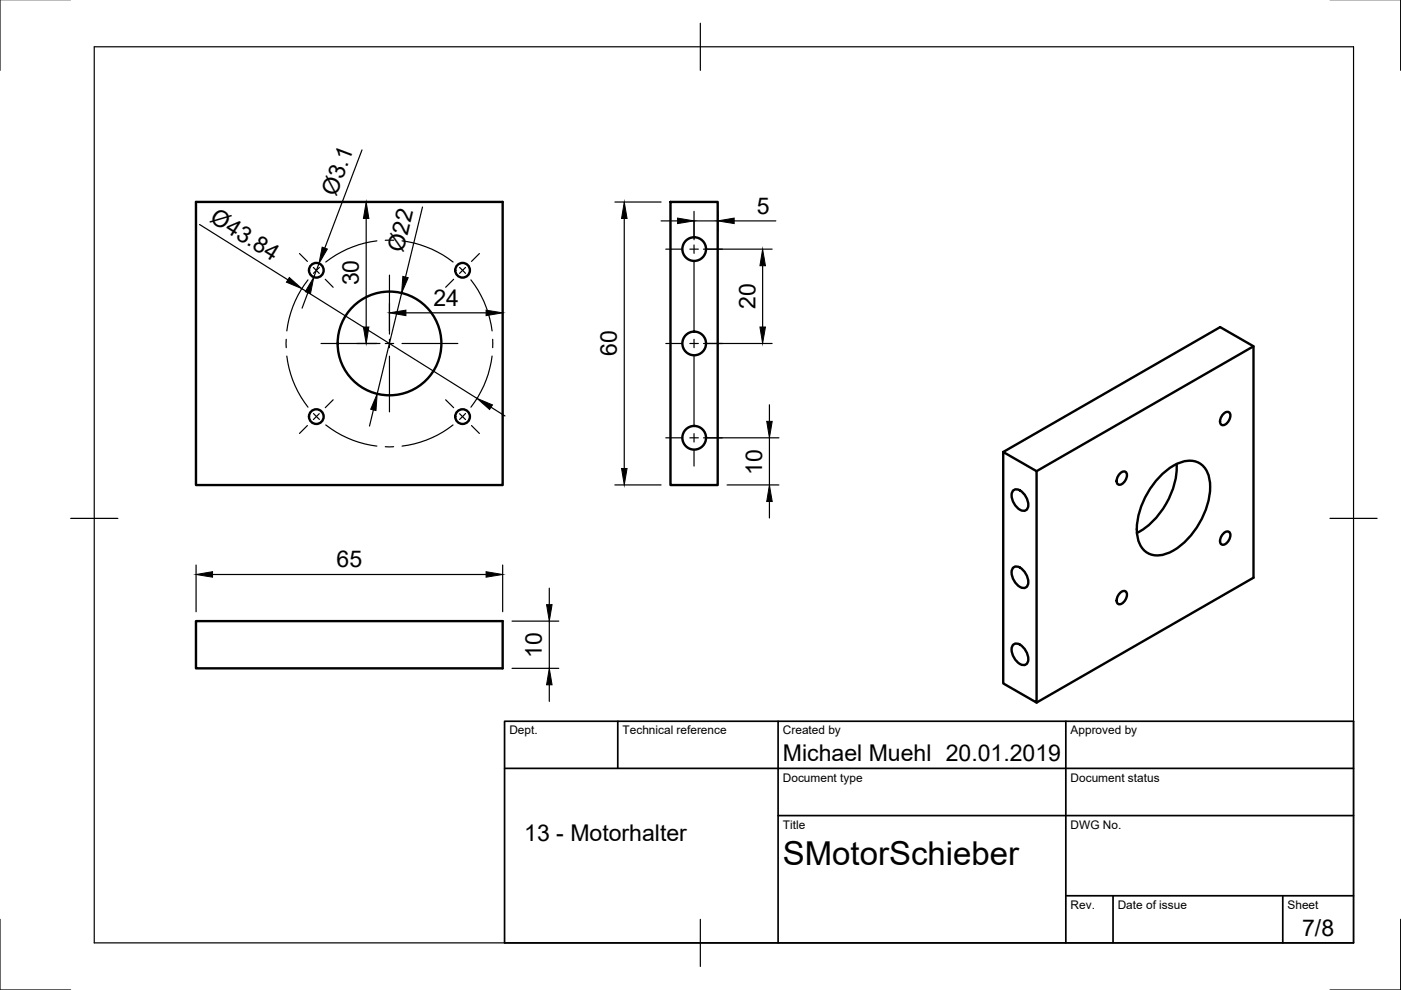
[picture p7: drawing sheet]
<svg xmlns="http://www.w3.org/2000/svg" width="297mm" height="210mm" viewBox="0 0 297 210" stroke-linecap="round" stroke-linejoin="round" font-family="sans-serif">
<!-- layer: Sichtbar -->
<g fill="none" stroke="#000" stroke-width=".51">
<path d="M41.6 42.8h65v60h-65zM142.2 42.8h10v60h-10zM265.8 73.4l-46 26.5M212.7 95.8l46-26.4 7.1 4v49.1l-46 26.5M212.7 95.8l7.1 4.1v49.1l-7.1-4.1zM249.5 98.4a16.7 16.7 0 0 1-8.5 14.6M259.4 87.7a.8 .8 0 0 1 1.4 0 2.02 2.02 0 0 1-1.7 2.4 1.35 1.35 0 0 1 0-2zM214.7 104.1a1.26 1.26 0 0 1 2 .2 3.3 3.3 0 0 1 1.1 3.6 1.26 1.26 0 0 1-2-.2 3.3 3.3 0 0 1-1.1-3.6zM237.5 100.4a.8 .8 0 0 1 1.4 0 2.02 2.02 0 0 1-1.7 2.4 1.35 1.35 0 0 1 0-2.1zM246 101a9.3 9.3 0 0 1 6.7-3.3 4.4 4.4 0 0 1 3.8 4.4 16.5 16.5 0 0 1-8.7 15.1 4.4 4.4 0 0 1-6.7-3.8 16.5 16.5 0 0 1 4.9-12.4zM259.4 113.1a.8 .8 0 0 1 1.4 0 2.02 2.02 0 0 1-1.7 2.4 1.35 1.35 0 0 1 0-2.1zM41.6 131.7h65v10h-65z"/>
<path d="M214.7 136.8a1.26 1.26 0 0 1 2 .2 3.3 3.3 0 0 1 1.1 3.6 1.26 1.26 0 0 1-2-.2 3.3 3.3 0 0 1-1.1-3.6zM214.7 120.5a1.26 1.26 0 0 1 2 .2 3.3 3.3 0 0 1 1.1 3.6 1.26 1.26 0 0 1-2-.2 3.3 3.3 0 0 1-1.1-3.6zM237.5 125.7a.8 .8 0 0 1 1.4 0 2.02 2.02 0 0 1-1.7 2.4 1.35 1.35 0 0 1 0-2z"/>
<circle cx="67.1" cy="57.3" r="1.56"/>
<circle cx="98.1" cy="57.3" r="1.56"/>
<circle cx="147.2" cy="52.8" r="2.51"/>
<circle cx="82.6" cy="72.8" r="11"/>
<circle cx="147.2" cy="72.8" r="2.51"/>
<circle cx="67.1" cy="88.3" r="1.56"/>
<circle cx="98.1" cy="88.3" r="1.56"/>
<circle cx="147.2" cy="92.8" r="2.51"/>
</g>
<!-- layer: Border -->
<path d="M0 -.1v15M297 -.1v15M20 9.9h267v190h-267zM148.5 4.9v10M15 109.9h10M282 109.9h10M0 194.9v15h15M148.5 194.9v10M297 194.9v15h-15" fill="none" stroke="#000" stroke-width=".25"/>
<!-- layer: TitleBlock -->
<path d="M107 152.9h180v47h-180zM131 152.9v10M165 152.9v47M226 152.9v47M107 162.9h180M165 172.9h122M226 189.9h61M236 189.9v10M272 189.9v10" fill="none" stroke="#000" stroke-width=".36"/>
<!-- layer: Center Lines -->
<g fill="none" stroke="#000" stroke-width=".25">
<path d="M63.5 53.8l1.7 1.6M65.3 59.3a21.7 21.7 0 0 0-4.5 10.9M66.4 56.7l1.3 1.3M67.7 56.7l-1.2 1.3M69 59.2l1.6 1.7M79.9 51.1a22.2 22.2 0 0 0-10.8 4.5M81.7 50.9h1.8M82.6 58.3v11.9M85.2 51.1a22.3 22.3 0 0 1 10.9 4.5M96.2 59.2l-1.7 1.7M97.4 56.7l1.3 1.3M98.7 56.7l-1.3 1.3"/>
<path d="M99.8 59.3a21.7 21.7 0 0 1 4.5 10.9M101.6 53.8l-1.6 1.6M141.2 52.8h3.3M146.3 52.8h1.8M147.2 46.8v3.4M147.2 51.9v1.8M147.2 55.5v14.7M149.8 52.8h3.4M60.7 71.9v1.8M60.8 75.5a21.7 21.7 0 0 0 4.5 10.8M68.1 72.8h11.8M81.7 72.8h1.8"/>
<path d="M82.6 71.9v1.8M82.6 75.5v11.8M85.2 72.8h11.9M104.3 75.5a22.2 22.2 0 0 1-4.5 10.8M104.5 71.9v1.8M141.2 72.8h3.3M146.3 72.8h1.8M147.2 71.9v1.8M147.2 75.5v14.6M149.8 72.8h3.4M65.2 90.2l-1.7 1.7M66.5 87.7l1.2 1.2"/>
<path d="M67.7 87.7l-1.3 1.3M69.1 90.1a21.9 21.9 0 0 0 10.8 4.5M70.6 84.8l-1.6 1.6M81.7 94.7h1.8M94.5 84.8l1.7 1.6M96.1 90.1a21.7 21.7 0 0 1-10.9 4.5M97.4 87.7l1.3 1.3M98.7 87.7l-1.3 1.2M100 90.2l1.6 1.7M141.2 92.8h3.3M146.3 92.8h1.8M147.2 91.9v1.8"/>
<path d="M147.2 95.5v3.3M149.8 92.8h3.4"/>
</g>
<!-- layer: Dimensions -->
<g fill="none" stroke="#000" stroke-width=".25">
<path d="M76.8 31.8l-7.9 20.8M42.3 47.6l18.7 11.7M67.6 55.9l-1.1 2.9M77.6 46.3v23M89.6 43.9l-3.6 14.8M130.4 42.8h9.8M132.4 46.3v53M140.2 46.8h3.5M147.2 44.8v6M147.2 46.8h5M149.2 52.8h14.5M152.2 44.8v4"/>
<path d="M155.7 46.8h8.8M161.7 56.3v13M64 61.2l37.1 23.3M65.3 62.1l-1.2 3.2M75.6 72.8h5M82.6 64.3v6.5M85.2 62.1l-5.2 21.4M86.1 66.3h17M149.2 72.8h14.5M79.2 86.9l-.9 3.4M104.1 86.3l3 1.9M149.2 92.8h15.9"/>
<path d="M163.1 85.8v3.5M163.1 92.8v10M41.6 119.8v9.9M106.6 119.8v9.9M130.4 102.8h9.8M154.2 102.8h10.9M163.1 106.3v3.5M45.1 121.8h58M108.6 131.7h9.9M116.5 124.7v3.5M116.5 131.7v10M108.6 141.7h9.9"/>
<path d="M116.5 145.2v3.5"/>
</g>
<g fill="#000" stroke="#000" stroke-width=".21">
<path d="M61.3 58.8l2.7 2.4-3.3-1.4zM68.3 52.4l1.1 .4-1.8 3.1zM77.6 42.8l.6 3.5h-1.2zM85.4 58.6l1.2 .3-1.4 3.2zM132.4 42.8l.5 3.5h-1.1zM143.7 46.2l3.5 .6-3.5 .6zM152.2 46.8l3.5-.6v1.2zM161.7 52.8l.6 3.5h-1.2zM66.5 58.8l-.7 3.5-1.1-.5zM77 69.3h1.2l-.6 3.5zM82.6 66.3l3.5-.5v1.1zM103.1 65.8l3.5 .5-3.5 .6z"/>
<path d="M161.1 69.3h1.2l-.6 3.5zM80 83.5l-.3 3.6-1.1-.3zM101.1 84.5l3.3 1.3-.6 1zM131.8 99.3h1.1l-.5 3.5zM162.6 89.3h1.1l-.6 3.5zM163.1 102.8l.6 3.5h-1.1zM41.6 121.8l3.5-.6v1.2zM103.1 121.2l3.5 .6-3.5 .6zM115.9 128.2h1.2l-.6 3.5zM116.5 141.7l.6 3.5h-1.2z"/>
</g>
<text font-size="7" x="166" y="183.4">SMotorSchieber</text>
<g font-size="4.9">
<text x="71.2" y="41.7" transform="rotate(-69 71.2 41.7)">Ø3.1</text>
<text x="44.3" y="46.9" transform="rotate(32 44.3 46.9)">Ø43.84</text>
<text x="160.5" y="45.3">5</text>
<text x="85.5" y="53.7" transform="rotate(-76 85.5 53.7)">Ø22</text>
<text x="76.1" y="60.5" transform="rotate(-90 76.1 60.5)">30</text>
<text x="91.9" y="64.8">24</text>
<text x="160.1" y="65.5" transform="rotate(-90 160.1 65.5)">20</text>
<text x="130.8" y="75.5" transform="rotate(-90 130.8 75.5)">60</text>
<text x="161.6" y="100.7" transform="rotate(-90 161.6 100.7)">10</text>
<text x="71.4" y="120.2">65</text>
<text x="114.9" y="139.6" transform="rotate(-90 114.9 139.6)">10</text>
<text x="166" y="161.4">Michael Muehl 20.01.2019</text>
<text x="111.1" y="178.4">13 - Motorhalter</text>
<text x="276.1" y="198.6">7/8</text>
</g>
<g font-size="2.5">
<text x="108" y="155.7">Dept.</text>
<text x="132" y="155.7">Technical reference</text>
<text x="166" y="155.7">Created by</text>
<text x="227" y="155.7">Approved by</text>
<text x="166" y="165.7">Document type</text>
<text x="227" y="165.7">Document status</text>
<text x="166" y="175.7">Title</text>
<text x="227" y="175.7">DWG No.</text>
<text x="227" y="192.7">Rev.</text>
<text x="237" y="192.7">Date of issue</text>
<text x="273" y="192.7">Sheet</text>
</g>
</svg>
